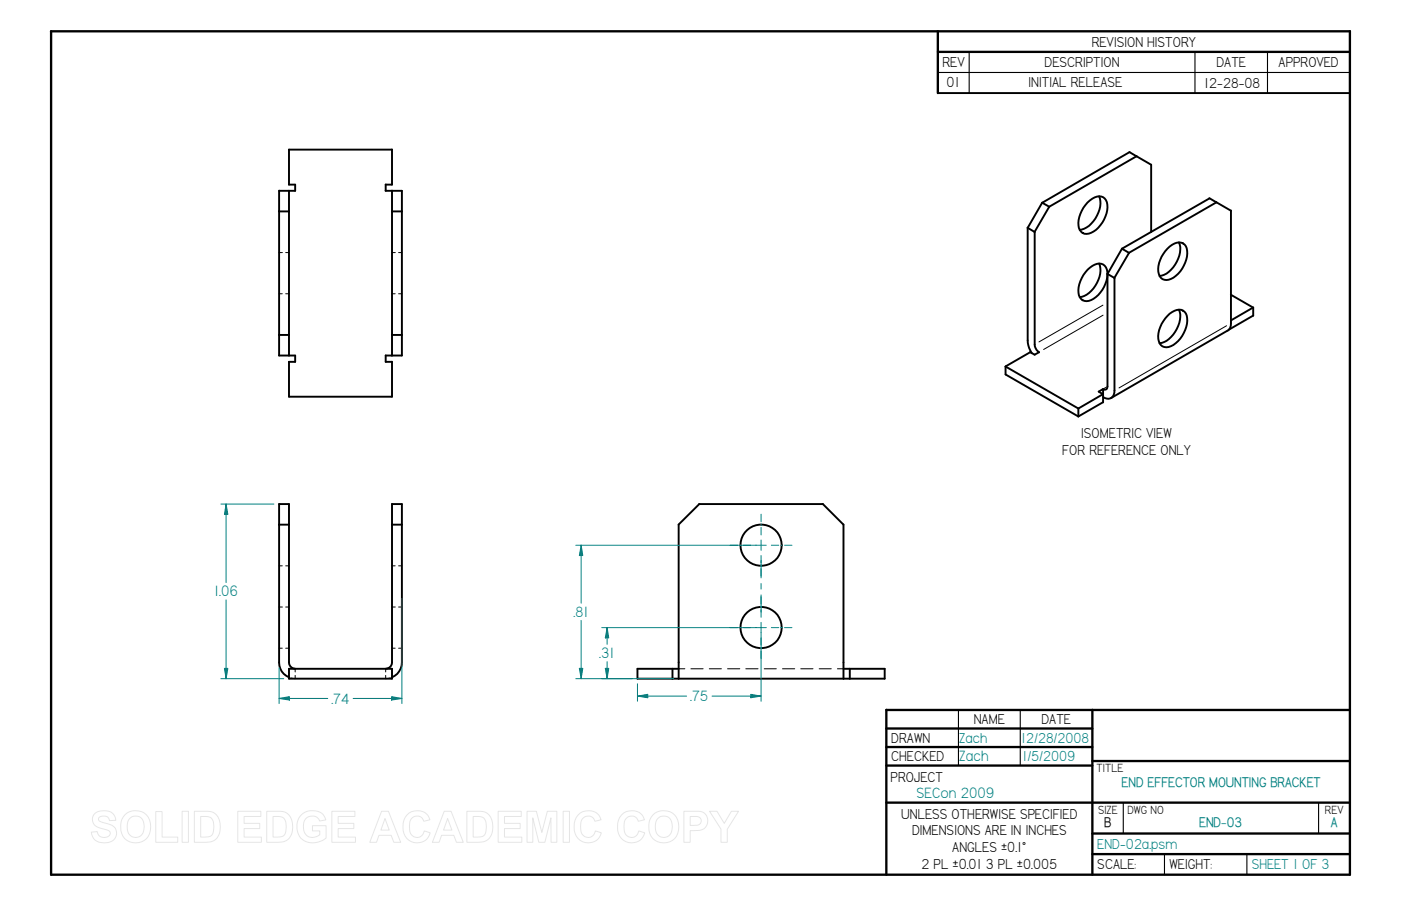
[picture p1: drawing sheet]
<svg xmlns="http://www.w3.org/2000/svg" width="432mm" height="279mm" viewBox="0 0 432 279" stroke-linecap="round" stroke-linejoin="round" font-family="sans-serif">
<g fill="none" stroke="#000" stroke-width=".72">
<path d="M15.7 9.7l400.4-.1v260.1h-400.4zM289.1 9.7v19M289.1 16h127M273.2 218.9v50.8M273.2 218.9h142.9M336.7 218.9v50.8M273.2 224.7h63.5M273.2 230.4h63.5M273.2 236.1h63.5M336.7 234.7h79.4M273.2 247.5h142.9M336.7 257h79.4"/>
<path d="M336.7 263.4h79.4"/>
</g>
<path d="M298.7 16v12.7M368.3 16v12.7M390.7 16v12.7M289.1 22.4h127M295.4 218.9v17.2M314.5 218.9v17.2M346.2 247.6v9.4M406.4 247.6v9.4M358.9 263.4v6.3M384.3 263.4v6.3" fill="none" stroke="#000" stroke-width=".34"/>
<g fill="none" stroke="#000" stroke-width=".59">
<path d="M289.1 28.7h127M86 58.8v50.8h5v2h-2M89 46.1h31.8M89 56.9h2v1.9h-5M89.1 46.1v10.8M89.1 58.8v50.8M118.8 58.8h5.1v50.8h-5M118.9 56.9v1.9M120.8 46.1v10.8h-1.9M120.8 58.8v50.8M350.3 48.2l-2.2-1.3-26.9 15.6M86 65.2h3.1"/>
<path d="M120.8 65.2h3.1M316.7 70.2l2.2 1.3M316.7 70.2v34.8l.5 2.4 .8 1.5M318.9 71.5v34.8l.5 1.6 .9 .7-1.4 .8M321.2 62.5l2.2 1.3M321.2 62.5l-4.5 7.8M323.4 63.8l26.9-15.6 4.5 2.6v20.7M323.4 63.8l-4.5 7.7M335.2 62.4l.7-.6a3.4 3.4 0 0 1 4.6-.6 6 6 0 0 1-.2 6.5 6.8 6.8 0 0 1-6.1 4.4 3.3 3.3 0 0 1-1.8-4.3l1-2.8zM338.8 60.5a8.5 8.5 0 0 1-3.1 9.1l-1.5 .9-1.4 .4M345.8 76.7l-4.5 7.8v34.7a.84 .84 0 0 1-.4 .9 .84 .84 0 0 1-.9-.1v4.1l-7.6 4.3M348 78l-4.5 7.7"/>
<path d="M359.8 76.7a4.4 4.4 0 0 1 4.8-1.6 3.7 3.7 0 0 1 1.2 4 9.1 9.1 0 0 1-5.6 7.2 2.71 2.71 0 0 1-3.2-3.4l.3-1.8 .7-1.9zM363.3 74.8a8.4 8.4 0 0 1-3 9 5 5 0 0 1-2.9 1.3M372.7 61.1l2.2 1.3-27 15.6M372.8 61.2l-27 15.5 2.2 1.3M374.9 62.4l4.5 2.5v34.8a2.36 2.36 0 0 1-1 2.3M335.2 83.2l.7-.7a3.4 3.4 0 0 1 4.6-.5 6 6 0 0 1-.2 6.5 7.5 7.5 0 0 1-5.4 4.4 2.75 2.75 0 0 1-2.5-3.4l.6-2.8 .9-1.9zM338.8 81.3a8.4 8.4 0 0 1-3.1 9 5.4 5.4 0 0 1-2.9 1.4M341.3 84.5l2.2 1.2v34.7a2.13 2.13 0 0 1-1 2.3 2.13 2.13 0 0 1-2.5-.2M359.8 97.4a4.4 4.4 0 0 1 4.8-1.6 3.7 3.7 0 0 1 1.2 4 9.1 9.1 0 0 1-5.6 7.2 2.71 2.71 0 0 1-3.2-3.3l.3-1.9 .7-1.9zM363.3 95.5a8.4 8.4 0 0 1-3 9.1 5 5 0 0 1-2.9 1.2M379.3 90.9l6.9 4M386.2 94.9v2.5"/>
<path d="M386.2 97.3l-7.4 4.3M386.2 94.8l-6.8 4M86 103.3h3.1M118.9 109.6v2l1.9-.1v10.8h-31.7v-10.7M120.8 103.3h3.1M309.9 113l22.5 13M309.9 113v2.5l22.5 12.9M317.5 108.6l1.4 .8M317.5 108.6l-7.6 4.4M340 120l-1.4 .8 1.4 .8M378.4 101.9l-35.9 20.8M332.4 126v2.4"/>
<path d="M340 121.5l-7.6 4.5M253.6 155.4l6.4 6.4M253.6 155.4h-38.1l-6.4 6.4M86 161.8h3.1M120.8 161.8h3.1M209.2 161.8v47.5M260 161.8v47.5M89.1 206.2h31.7v3.1h-31.7zM91 206.2a1.97 1.97 0 0 1-1.9-1.9v-48.9h-3.1v48.9a4.8 4.8 0 0 0 3.1 4.6M118.9 206.2a1.97 1.97 0 0 0 1.9-1.9v-48.9h3.1v48.9a5 5 0 0 1-3.1 4.6M207.3 206.2v3.1M209.2 206.2h-12.7v3.1h76.2v-3.1h-12.7"/>
<path d="M261.9 206.2v3.1"/>
<circle cx="234.6" cy="168.1" r="6.3"/>
<circle cx="234.6" cy="193.5" r="6.3"/>
</g>
<g fill="none" stroke="#000" stroke-width=".31">
<path d="M86 77.9h1M88.1 77.9h1M120.8 77.9h1M122.9 77.9h1M86 90.6h1M88.1 90.6h1M120.8 90.6h1M122.9 90.6h1M339.9 94.1l-19.7 11.4M340 97.2l-18.4 10.6M341 119.4l-.7 .4M378 100.5l-33.1 19.1"/>
<path d="M86 174.5h1M88.1 174.5h1M120.8 174.5h1M122.9 174.5h1M86 187.2h1M86 199.9h1M88.1 187.2h1M88.1 199.9h1M120.8 187.2h1M120.8 199.9h1M122.9 187.2h1M122.9 199.9h1"/>
<path d="M89.1 208.9l.2 .1M89.7 209.1l.6 .1M91 206.2v1M91 208.3v1h-.3M118.9 206.2v1M118.9 208.3v1h.3M120.1 209.1l-.6 .1M120.8 208.8l-.3 .2M209.1 206.2h2M212.9 206.2h3.8M218.6 206.2h3.7M224.2 206.2h3.8"/>
<path d="M229.9 206.2h3.7M235.5 206.2h3.8M241.2 206.2h3.7M246.8 206.2h3.8M252.5 206.2h3.7M258.1 206.2h1.9"/>
</g>
<path d="M69.2 206.1h1l-.5 3.2z" fill="none" stroke="#008080" stroke-width=".31"/>
<path d="M69.2 206.1h1l-.5 3.2z" fill="#008080"/>
<path d="M69.7 155.4l.5 3.2h-1z" fill="none" stroke="#008080" stroke-width=".31"/>
<path d="M69.7 155.4l.5 3.2h-1z" fill="#008080"/>
<path d="M68.1 155.4h16.3M69.7 155.4v24.3M69.7 185v24.3M68.1 209.3h19.4M86 215.4l3.2-.6v1.1z" fill="none" stroke="#008080" stroke-width=".31"/>
<path d="M86 215.4l3.2-.6v1.1z" fill="#008080"/>
<path d="M120.7 214.8l3.2 .6-3.2 .5z" fill="none" stroke="#008080" stroke-width=".31"/>
<path d="M120.7 214.8l3.2 .6-3.2 .5z" fill="#008080"/>
<path d="M123.9 184.6v32.4M86 205.9v11.1M86 215.4h15M108.8 215.4h15.1M186.6 206.1h1l-.5 3.2z" fill="none" stroke="#008080" stroke-width=".31"/>
<path d="M186.6 206.1h1l-.5 3.2z" fill="#008080"/>
<path d="M187.1 193.5l.5 3.2h-1z" fill="none" stroke="#008080" stroke-width=".31"/>
<path d="M187.1 193.5l.5 3.2h-1z" fill="#008080"/>
<g fill="none" stroke="#008080" stroke-width=".31">
<path d="M234.6 158.6v2.3M225 168.1h2.4M228 168.1h.5M229.1 168.1h2.3M233 168.1h3.2M234.6 161.5v.6M234.6 162.6v2.4M234.6 166.5v3.2M234.6 171.3v6.9M234.6 180v1.7M237.7 168.1h2.3M240.7 168.1h.5"/>
<path d="M241.8 168.1h2.3M185.5 193.5h50.7M187.1 193.5v5.2M234.6 183.5v6.9M234.6 191.9v3.2M234.6 196.7v2.3M234.6 199.6v.5M237.7 193.5h2.3M240.7 193.5h.5M241.8 193.5h2.3M178.6 206.1h1l-.5 3.2zM185.5 209.3h9.4"/>
<path d="M187.1 204v5.3M234.6 200.7v2.4"/>
</g>
<path d="M178.6 206.1h1l-.5 3.2z" fill="#008080"/>
<path d="M179.1 168.1l.5 3.2h-1z" fill="none" stroke="#008080" stroke-width=".31"/>
<path d="M179.1 168.1l.5 3.2h-1z" fill="#008080"/>
<path d="M177.5 168.1h55.5M179.1 168.1v17.9M179.1 191.3v18M177.5 209.3h30.1M196.5 214.7l3.1-.6v1.1z" fill="none" stroke="#008080" stroke-width=".31"/>
<path d="M196.5 214.7l3.1-.6v1.1z" fill="#008080"/>
<path d="M231.4 214.1l3.2 .6-3.2 .5z" fill="none" stroke="#008080" stroke-width=".31"/>
<path d="M231.4 214.1l3.2 .6-3.2 .5z" fill="#008080"/>
<path d="M234.6 195.1v21.1M196.5 210.9v5.3M196.5 214.7h15.1M219.5 214.7h15.1" fill="none" stroke="#008080" stroke-width=".31"/>
<g fill="none" stroke="#e6e6e6" stroke-width=".31">
<path d="M29.1 251a4.6 4.6 0 0 1 6 .2l.6 1.8-2 .1a1.81 1.81 0 0 0-1.5-1.5 1.81 1.81 0 0 0-1.8 1 2 2 0 0 0 2 1.2 3.6 3.6 0 0 1 3.5 2.7 3.1 3.1 0 0 1-3.8 3.4 3.4 3.4 0 0 1-3.9-3.3l1.8-.1a2.1 2.1 0 0 0 1.8 1.8 2.1 2.1 0 0 0 2.2-1.3 1.81 1.81 0 0 0-1.9-1.3 3.5 3.5 0 0 1-3.6-3l.2-1.1zM38.5 251.2a4.8 4.8 0 0 1 5.8-.5 4.8 4.8 0 0 1 2.1 5.4 4.7 4.7 0 0 1-5.5 3.8 4.7 4.7 0 0 1-3.7-5.6l.4-1.7zM39.9 252.5a2.56 2.56 0 0 1 2.8-.7 2.56 2.56 0 0 1 1.7 2.4 3.1 3.1 0 0 1-2 4 2.71 2.71 0 0 1-3.2-3.3 3.5 3.5 0 0 1 .7-2.4zM48 250.3h2v7.8h4.8v1.7h-6.8zM56.1 250.2h2v9.6h-2zM59.9 250.2h4.1a3.8 3.8 0 0 1 3.9 4.2 4.4 4.4 0 0 1-3 5.2l-5 .2zM61.8 251.8h1.9a2.51 2.51 0 0 1 2.2 3.2 3.2 3.2 0 0 1-1 2.9l-3.1 .2zM73.3 250.2h7.1v1.6h-5.2v2.1h4.9v1.6h-4.9v2.6h5.4v1.7h-7.3zM82.2 250.2h4.1a3.8 3.8 0 0 1 3.9 4.2 4.4 4.4 0 0 1-3 5.2l-5 .2zM84.2 251.8h1.8a2.51 2.51 0 0 1 2.2 3.2 3.2 3.2 0 0 1-1 2.9l-3 .2zM92.9 251.2a5.1 5.1 0 0 1 6.7 0l.8 1.7-1.9 .3a2.65 2.65 0 0 0-3.2-1.4 2.65 2.65 0 0 0-1.8 3 2.95 2.95 0 0 0 1.6 3.2 2.95 2.95 0 0 0 3.5-.6v-1.2h-2.3v-1.6h4.2v3.8a5.8 5.8 0 0 1-8.1-.4 5.5 5.5 0 0 1 .5-6.8zM102.3 250.2h7.1v1.6h-5.2v2.1h4.9v1.6h-4.9v2.6h5.4v1.7h-7.3z"/>
<path d="M117.6 250.2h2.1l3.8 9.6h-2.1l-.8-2.2h-3.8l-.8 2.2h-2zM118.7 252.4l1.3 3.6h-2.6zM125.4 251.3a4.1 4.1 0 0 1 7.1 1.5l-1.9 .5a2.22 2.22 0 0 0-2.6-1.6 2.22 2.22 0 0 0-1.8 2.4v.8a2.6 2.6 0 0 0 2.7 3.3l1.3-.7 .6-1.3 1.8 .6a4.3 4.3 0 0 1-5 3 4.3 4.3 0 0 1-3.4-4.7 5 5 0 0 1 1.2-3.8zM136.9 250.2h2.1l3.8 9.6h-2.1l-.8-2.2h-3.8l-.8 2.2h-2zM138 252.4l1.3 3.6h-2.6zM143.9 250.2h4.1a3.8 3.8 0 0 1 3.8 4.2 4.4 4.4 0 0 1-3 5.2l-4.9 .2zM145.8 251.8h1.9a2.51 2.51 0 0 1 2.2 3.2 3.2 3.2 0 0 1-1.1 2.9l-3 .2zM153.5 250.2h7.2v1.6h-5.2v2.1h4.8v1.6h-4.8v2.6h5.3v1.7h-7.3zM162.4 250.2h2.9l1.7 6.5 1.7-6.5h2.9v9.6h-1.8v-7.6l-1.9 7.6h-1.8l-1.9-7.6v7.6h-1.8zM173.6 250.2h1.9v9.6h-1.9zM178.2 251.3a4.1 4.1 0 0 1 7.1 1.5l-2 .5a2.22 2.22 0 0 0-2.5-1.6 2.22 2.22 0 0 0-1.8 2.4l-.1 .8a2.6 2.6 0 0 0 2.8 3.3l1.3-.7 .5-1.3 1.8 .6a4.3 4.3 0 0 1-5 3 4.3 4.3 0 0 1-3.3-4.7 5 5 0 0 1 1.2-3.8zM191.6 251.3a4.1 4.1 0 0 1 7 1.5l-1.9 .5a2.22 2.22 0 0 0-2.5-1.6 2.22 2.22 0 0 0-1.8 2.4l-.1 .8a2.6 2.6 0 0 0 2.8 3.3l1.2-.7 .6-1.3 1.8 .6a4.3 4.3 0 0 1-5 3 4.3 4.3 0 0 1-3.4-4.7 5 5 0 0 1 1.3-3.8z"/>
<path d="M201.3 251.2a4.8 4.8 0 0 1 5.7-.5 4.8 4.8 0 0 1 2.1 5.4 4.7 4.7 0 0 1-5.5 3.8 4.7 4.7 0 0 1-3.6-5.6l.4-1.7zM202.7 252.5a2.56 2.56 0 0 1 2.8-.7 2.56 2.56 0 0 1 1.6 2.4 3.1 3.1 0 0 1-2 4 2.71 2.71 0 0 1-3.1-3.3 3.5 3.5 0 0 1 .7-2.4zM210.8 250.2h4.5a2.99 2.99 0 0 1 2.8 3.4 2.99 2.99 0 0 1-3.5 2.5l-1.9 .1v3.6h-1.9zM212.7 251.8h2.1a1.39 1.39 0 0 1 1.3 1.7 1.39 1.39 0 0 1-1.8 1l-1.6 .1zM218.7 250.2h2.3l2.2 3.7 2.2-3.7h2.2l-3.4 5.5v4.1h-2v-4.1z"/>
</g>
<g font-size="5.2" fill="#008080">
<text x="66" y="183.9">1.06</text>
<text x="176.8" y="190.3">.81</text>
<text x="184.7" y="203">.31</text>
<text x="102.2" y="217">.74</text>
<text x="212.7" y="216.2">.75</text>
<text x="295.7" y="234.7">Zach</text>
<text x="282.5" y="246.1">SECon 2009</text>
</g>
<g font-size="5">
<text x="336.5" y="14.4">REVISION HISTORY</text>
<text x="290.4" y="20.7">REV</text>
<text x="321.9" y="20.7">DESCRIPTION</text>
<text x="374.9" y="20.7">DATE</text>
<text x="394.1" y="20.7">APPROVED</text>
<text x="291.8" y="27">01</text>
<text x="317" y="26.7">INITIAL RELEASE</text>
<text x="371.1" y="27.2">12-28-08</text>
<text x="333.2" y="135.2">ISOMETRIC VIEW</text>
<text x="327.4" y="140.3">FOR REFERENCE ONLY</text>
<text x="300.1" y="223.4">NAME</text>
<text x="321" y="223.4">DATE</text>
<text x="274.7" y="229.1">DRAWN</text>
<text x="274.7" y="234.8">CHECKED</text>
<text x="274.5" y="241.2">PROJECT</text>
<text x="277.7" y="252.6">UNLESS OTHERWISE SPECIFIED</text>
<text x="281.1" y="257.6">DIMENSIONS ARE IN INCHES</text>
<text x="293.5" y="262.8">ANGLES ±0.1°</text>
<text x="284" y="267.8">2 PL ±0.01 3 PL ±0.005</text>
<text x="338.2" y="268.1">SCALE:</text>
<text x="360.4" y="268.1">WEIGHT:</text>
</g>
<g font-size="5" fill="#008080">
<text x="295.7" y="229">Zach</text>
<text x="314.7" y="229.1">12/28/2008</text>
<text x="315.2" y="234.7">1/5/2009</text>
<text x="338.2" y="261.7">END-02a.psm</text>
<text x="385.8" y="268.1">SHEET 1 OF 3</text>
</g>
<g font-size="4.8" fill="#008080">
<text x="345.7" y="242.7">END EFFECTOR MOUNTING BRACKET</text>
<text x="369.6" y="255.1">END-03</text>
<text x="410.2" y="255.1">A</text>
</g>
<text font-size="4.8" x="340.3" y="255.1">B</text>
<g font-size="4.1">
<text x="337.9" y="238.1">TITLE</text>
<text x="338.4" y="251">SIZE</text>
<text x="347.5" y="251">DWG NO</text>
<text x="408.3" y="251">REV</text>
</g>
</svg>
